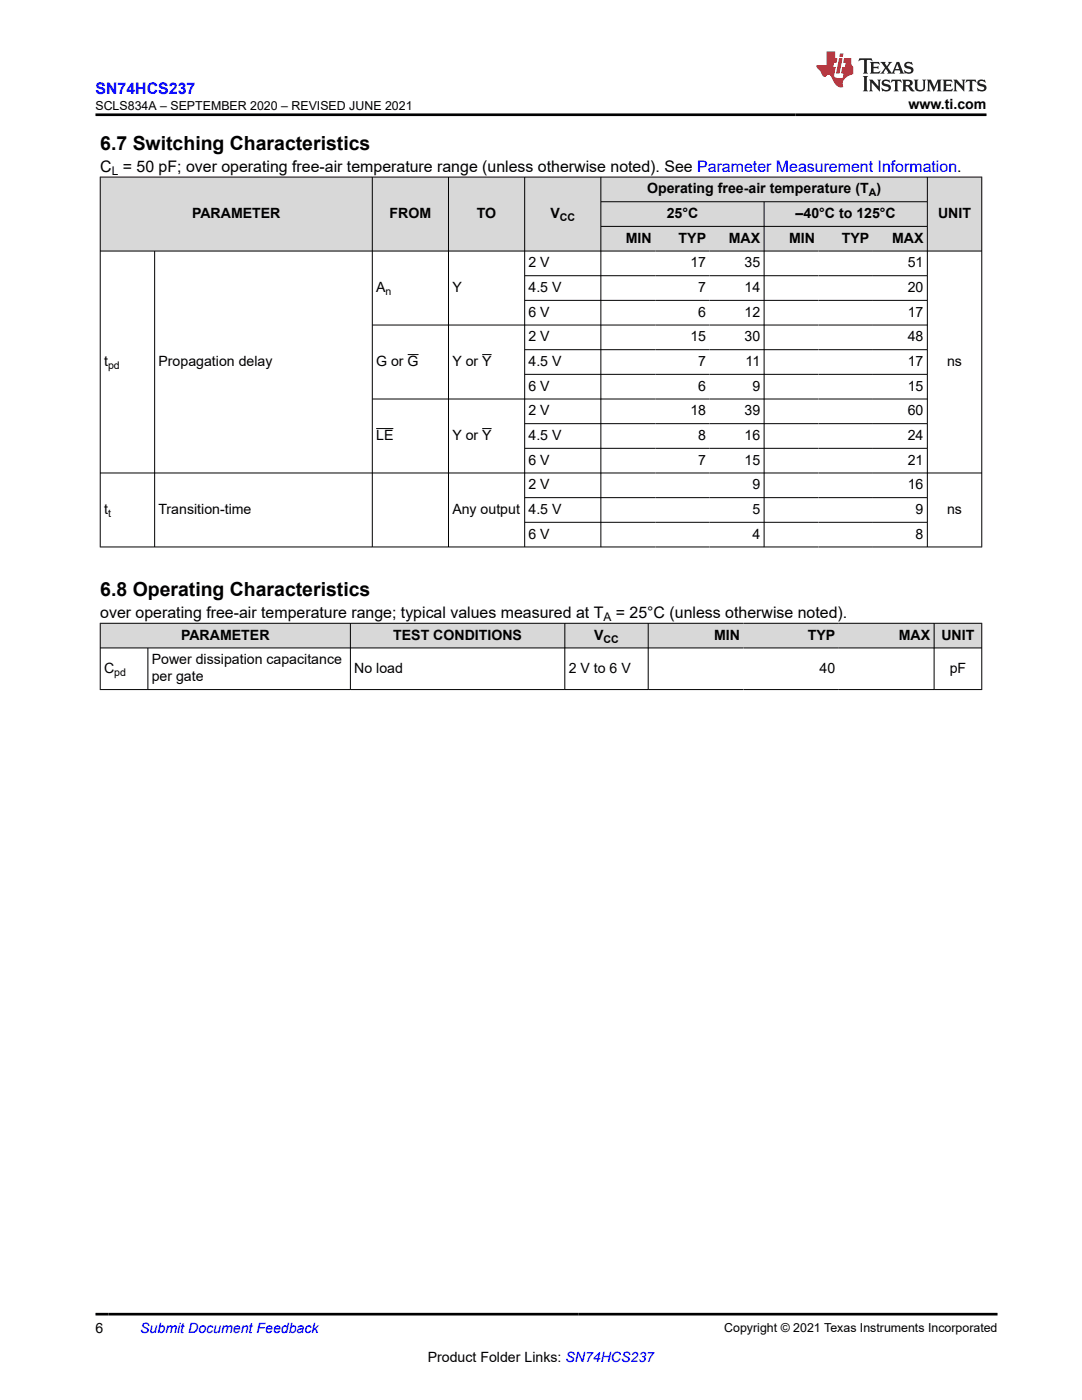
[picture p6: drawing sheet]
<svg xmlns="http://www.w3.org/2000/svg" width="216mm" height="279mm" viewBox="0 0 216 279" stroke-linecap="round" stroke-linejoin="round" font-family="sans-serif">
<g fill="#d8d8d8">
<path d="M20 35.3h175.9v5h-175.9z" fill-rule="evenodd"/>
<path d="M20.1 35.4h54.1v14.6h-54.1z" fill-rule="evenodd"/>
<path d="M74.4 35.4h15v14.6h-15z" fill-rule="evenodd"/>
<path d="M89.6 35.4h15v14.6h-15z" fill-rule="evenodd"/>
<path d="M104.8 35.4h15v14.6h-15z" fill-rule="evenodd"/>
<path d="M120 35.4h65v4.8h-65z" fill-rule="evenodd"/>
<path d="M185.1 35.4h10.7v14.6h-10.7z" fill-rule="evenodd"/>
<path d="M120 40.3h32.4v4.8h-32.4z" fill-rule="evenodd"/>
<path d="M152.5 40.3h32.5v4.8h-32.5z" fill-rule="evenodd"/>
<path d="M120 45.2h10.8v4.8h-10.8z" fill-rule="evenodd"/>
<path d="M130.8 45.2h10.8v4.8h-10.8z" fill-rule="evenodd"/>
<path d="M141.6 45.2h10.8v4.8h-10.8z" fill-rule="evenodd"/>
<path d="M152.5 45.2h10.8v4.8h-10.8z" fill-rule="evenodd"/>
<path d="M163.3 45.2h10.9v4.8h-10.9z" fill-rule="evenodd"/>
<path d="M174.2 45.2h10.8v4.8h-10.8z" fill-rule="evenodd"/>
</g>
<g fill="none" stroke="#000" stroke-width=".2">
<path d="M19.9 35.3h176.1M20 35.3v73.9M74.3 35.3v73.9M89.5 35.3v73.9M104.7 35.3v73.9M119.9 35.3v73.9M185 35.3v73.9M195.9 35.3v73.9M19.9 50.1h176.1M30.9 50.1v59.1M104.7 55h80.4M104.7 59.9h80.4"/>
<path d="M119.9 40.3h65.2M119.9 45.2h65.2M152.5 40.3v68.9M74.3 79.6h110.8M81.3 70.8h2.2M96.2 70.8h1.9M104.7 69.8h80.4M104.7 74.7h80.4M185.1 64.9h-110.8M19.9 94.4h176.1M75.1 85.5h3.4M96.2 85.5h1.9"/>
<path d="M104.7 84.6h80.4M104.7 89.5h80.4M104.7 99.3h80.4M19.9 109.2h176.1M104.7 104.2h80.4"/>
</g>
<g fill="#d8d8d8">
<path d="M20 124.4h175.9v4.9h-175.9z" fill-rule="evenodd"/>
<path d="M20.1 124.5h49.8v4.7h-49.8z" fill-rule="evenodd"/>
<path d="M70 124.5h42.6v4.7h-42.6z" fill-rule="evenodd"/>
<path d="M112.8 124.5h16.5v4.7h-16.5z" fill-rule="evenodd"/>
<path d="M129.4 124.5h19v4.7h-19z" fill-rule="evenodd"/>
<path d="M148.4 124.5h19v4.7h-19z" fill-rule="evenodd"/>
<path d="M167.4 124.5h18.9v4.7h-18.9z" fill-rule="evenodd"/>
<path d="M186.5 124.5h9.3v4.7h-9.3z" fill-rule="evenodd"/>
</g>
<path d="M19.9 124.4h176.1M19.9 129.3h176.1M19.9 137.6h176.1M20 124.3v13.4M29.5 129.3v8.4M69.9 124.3v13.4M112.7 124.3v13.4M129.3 124.3v13.4M186.4 124.3v13.4M195.9 124.3v13.4" fill="none" stroke="#000" stroke-width=".2"/>
<path d="M171.5 11.6l-.2 .6 .5-.2h.6v.1v2.2l-.2 .4h1l-.2-.4v-2.2v-.1h.5l.6 .2-.2-.6zM173.6 12.4l.2 .3v1.6l-.2 .4h1.9l.1-.6a1.08 1.08 0 0 1-1.3 .2v-.7h.6l.4 .2v-.7l-.4 .2h-.6v-.5l.2-.2a1 1 0 0 1 1 .3l-.1-.5zM175.7 12.4l.9 1.1-1 1.2h.9l-.2-.2 .5-.8 .4 .8-.2 .2h1.6l-.2-.2 .2-.5h.9l.1 .5-.1 .2h.9l-.2-.4-.8-1.9h-.5l-.9 2.1-.9-1.1 .9-1h-.8l.2 .2-.4 .6-.4-.6 .2-.2zM179 12.8l.4 1h-.7zM180.7 12.5a.65 .65 0 0 0-.2 .7 .65 .65 0 0 0 .6 .5l.6 .1 .1 .3a.79 .79 0 0 1-.7 .4 .79 .79 0 0 1-.7-.5l.1 .7 .2-.1a.93 .93 0 0 0 1.1 0 .93 .93 0 0 0 .4-.9 1.46 1.46 0 0 0-1.2-.6l-.1-.3a1.09 1.09 0 0 1 1.2 .2l-.2-.6-.1 .1-.5-.2zM172.2 15.2l.2 .4v2.2l-.2 .4h1l-.2-.4v-2.2l.2-.4zM173.4 15.9l.2 .4v1.5l-.2 .4h.8l-.3-.4 .1-1.3 1.6 1.8v-2l.2-.4h-.7l.1 .2 .1 1.1-1.2-1.3zM176.2 16a.65 .65 0 0 0-.2 .8 .65 .65 0 0 0 .6 .4l.6 .2 .1 .2a.79 .79 0 0 1-.7 .4 .79 .79 0 0 1-.7-.5l.1 .7 .2-.1a.93 .93 0 0 0 1.1 .1 .93 .93 0 0 0 .4-1 1.46 1.46 0 0 0-1.2-.5l-.1-.4a1.09 1.09 0 0 1 1.2 .2l-.1-.6-.2 .1-.5-.1zM177.9 15.9l-.1 .6a.63 .63 0 0 1 .8-.3v1.6l-.3 .4h1l-.2-.4v-1.6a.66 .66 0 0 1 .8 .3l-.1-.6zM180 15.9l.2 .4v1.5l-.2 .4h1l-.2-.2-.1-.7h.5l.1 .2a.79 .79 0 0 0 1.2 .6l-1-.9a.61 .61 0 0 0 .6-.6 .61 .61 0 0 0-.5-.7zM180.8 16.2h.1a.47 .47 0 0 1 .5 .1 .47 .47 0 0 1 .1 .5l-.1 .1-.7 .1zM182.3 15.9l.2 .2a2.27 2.27 0 0 0 .4 2 1.04 1.04 0 0 0 1.7-.7v-1.3l.2-.2h-.8l.2 .4v1.1a.6 .6 0 0 1-.6 .6 .6 .6 0 0 1-.6-.6v-1.1l.3-.4zM184.9 15.9l.2 .4v1.5l-.2 .4h.8l-.3-.4v-1.4l.9 1.9 .9-1.9v1.4l-.3 .4h1l-.2-.4v-1.5l.2-.4h-.8l-.7 1.5-.6-1.5zM188.1 15.9l.2 .4v1.5l-.2 .4h1.9l.1-.6a1.09 1.09 0 0 1-1.3 .2v-.7h.6l.4 .2v-.6l-.4 .2h-.6v-.6l.2-.1a1.01 1.01 0 0 1 1 .3l-.1-.6zM190.2 15.9l.3 .4v1.5l-.3 .4h.8l-.2-.4v-1.3l1.6 1.8v-2l.2-.4h-.7l.2 .2v1.1l-1.2-1.3zM192.8 15.9l-.1 .6a.63 .63 0 0 1 .8-.3v1.6l-.3 .4h1l-.2-.4v-1.6a.66 .66 0 0 1 .8 .3l-.1-.6zM195.2 16a.65 .65 0 0 0-.2 .8 .65 .65 0 0 0 .6 .4l.6 .2 .2 .2a.79 .79 0 0 1-.7 .4 .79 .79 0 0 1-.7-.5l.1 .7 .2-.1a.93 .93 0 0 0 1 .1 .93 .93 0 0 0 .5-1 1.46 1.46 0 0 0-1.3-.5v-.4a1.09 1.09 0 0 1 1.2 .2l-.2-.6-.2 .1-.5-.1z" fill="#231f20"/>
<path d="M164.9 10.3v2.7h-2l.1 .4 .8 1a.95 .95 0 0 0 1 .9 .59 .59 0 0 1 .5-.4 .59 .59 0 0 1 .5 .3l.4 .8a1.59 1.59 0 0 0 2.1 1.4 1.61 1.61 0 0 1 1-2.3l1-.3-.1-1.5a1.59 1.59 0 0 1-.3-1.7h-1.5l-.2 .9h.6l-.2 .9h-.5l-.2 .9v.3l.4 .1-.1 .9h-.7a.73 .73 0 0 1-1-.7l.3-1.5h-.5l.1-.9h.5l.2-.9h-.5v-1.3zM167.4 11.6l-.6 3.1h.7l.6-3.1zM167.6 10.7l-.1 .6h.7l.1-.6z" fill="#ed1c24"/>
<path d="M19.1 22.9h177.8M19.1 262.3h179.9" fill="none" stroke="#000" stroke-width=".53"/>
<g font-size="3.9">
<text x="20" y="29.9">6.7 Switching Characteristics</text>
<text x="20" y="119">6.8 Operating Characteristics</text>
</g>
<text font-size="3.2" fill="#00f" x="19.1" y="18.7">SN74HCS237</text>
<g font-size="3.2">
<text x="20" y="34.3">C = 50 pF; over operating free-air temperature range (unless otherwise noted). See Parameter Measurement Information.</text>
<text x="20" y="123.3">over operating free-air temperature range; typical values measured at T</text>
<text x="122.9" y="123.3">= 25°C (unless otherwise noted).</text>
</g>
<g font-size="2.8">
<text x="181.3" y="21.8">www.ti.com</text>
<text x="129.1" y="38.6">Operating free-air temperature (T )</text>
<text x="38.3" y="43.5">PARAMETER</text>
<text x="77.7" y="43.5">FROM</text>
<text x="95.2" y="43.5">TO</text>
<text x="109.8" y="43.5">V</text>
<text x="133" y="43.5">25°C</text>
<text x="158.8" y="43.5">–40°C to 125°C</text>
<text x="187.2" y="43.5">UNIT</text>
<text x="105.5" y="53.4">2 V</text>
<text x="124.9" y="48.5">MIN</text>
<text x="135.4" y="48.5">TYP</text>
<text x="137.8" y="53.4">17</text>
<text x="145.4" y="48.5">MAX</text>
<text x="148.6" y="53.4">35</text>
<text x="157.4" y="48.5">MIN</text>
<text x="168" y="48.5">TYP</text>
<text x="178" y="48.5">MAX</text>
<text x="181.1" y="53.4">51</text>
<text x="75.1" y="58.3">A</text>
<text x="90.3" y="58.3">Y</text>
<text x="105.5" y="58.3">4.5 V</text>
<text x="139.3" y="58.3">7</text>
<text x="148.6" y="58.3">14</text>
<text x="181.1" y="58.3">20</text>
<text x="105.5" y="63.2">6 V</text>
<text x="139.3" y="63.2">6</text>
<text x="148.6" y="63.2">12</text>
<text x="181.1" y="63.2">17</text>
<text x="105.5" y="68.1">2 V</text>
<text x="137.8" y="68.1">15</text>
<text x="148.6" y="68.1">30</text>
<text x="181.1" y="68.1">48</text>
<text x="20.8" y="73.1">t</text>
<text x="31.6" y="73.1">Propagation delay</text>
<text x="75.1" y="73.1">G or G</text>
<text x="90.3" y="73.1">Y or Y</text>
<text x="105.5" y="73.1">4.5 V</text>
<text x="105.5" y="78">6 V</text>
<text x="139.3" y="73.1">7</text>
<text x="139.3" y="78">6</text>
<text x="148.8" y="73.1">11</text>
<text x="150.1" y="78">9</text>
<text x="181.1" y="73.1">17</text>
<text x="181.1" y="78">15</text>
<text x="189" y="73.1">ns</text>
<text x="105.5" y="82.9">2 V</text>
<text x="137.8" y="82.9">18</text>
<text x="148.6" y="82.9">39</text>
<text x="181.1" y="82.9">60</text>
<text x="75.1" y="87.8">LE</text>
<text x="90.3" y="87.8">Y or Y</text>
<text x="105.5" y="87.8">4.5 V</text>
<text x="139.3" y="87.8">8</text>
<text x="148.6" y="87.8">16</text>
<text x="181.1" y="87.8">24</text>
<text x="105.5" y="92.7">6 V</text>
<text x="139.3" y="92.7">7</text>
<text x="148.6" y="92.7">15</text>
<text x="181.1" y="92.7">21</text>
<text x="105.5" y="97.7">2 V</text>
<text x="150.1" y="97.7">9</text>
<text x="181.1" y="97.7">16</text>
<text x="20.8" y="102.6">t</text>
<text x="31.6" y="102.6">Transition-time</text>
<text x="90.3" y="102.6">Any output</text>
<text x="105.5" y="102.6">4.5 V</text>
<text x="105.5" y="107.5">6 V</text>
<text x="150.1" y="102.6">5</text>
<text x="150.1" y="107.5">4</text>
<text x="182.7" y="102.6">9</text>
<text x="182.7" y="107.5">8</text>
<text x="189" y="102.6">ns</text>
<text x="36.1" y="127.7">PARAMETER</text>
<text x="78.5" y="127.7">TEST CONDITIONS</text>
<text x="118.6" y="127.7">V</text>
<text x="142.5" y="127.7">MIN</text>
<text x="161.2" y="127.7">TYP</text>
<text x="179.4" y="127.7">MAX</text>
<text x="187.9" y="127.7">UNIT</text>
<text x="20.8" y="134.3">C</text>
<text x="30.3" y="132.6">Power dissipation capacitance</text>
<text x="30.3" y="136">per gate</text>
<text x="70.7" y="134.3">No load</text>
<text x="113.5" y="134.3">2 V to 6 V</text>
<text x="163.5" y="134.3">40</text>
<text x="189.5" y="134.3">pF</text>
<text x="19.1" y="266.1">6</text>
<text x="85.4" y="271.7">Product Folder Links: SN74HCS237</text>
</g>
<text font-size="2.8" fill="#00f" x="28" y="266.1">Submit Document Feedback</text>
<g font-size="2.5">
<text x="19.1" y="21.9">SCLS834A – SEPTEMBER 2020 – REVISED JUNE 2021</text>
<text x="144.5" y="265.8">Copyright © 2021 Texas Instruments Incorporated</text>
</g>
<g font-size="2.4">
<text x="22.3" y="34.9">L</text>
<text x="120.4" y="124">A</text>
</g>
<g font-size="2.1">
<text x="173.3" y="39.2">A</text>
<text x="111.7" y="44.1">CC</text>
<text x="76.9" y="58.9">n</text>
<text x="21.6" y="73.6">pd</text>
<text x="21.6" y="103.2">t</text>
<text x="120.4" y="128.2">CC</text>
<text x="22.8" y="134.8">pd</text>
</g>
</svg>
